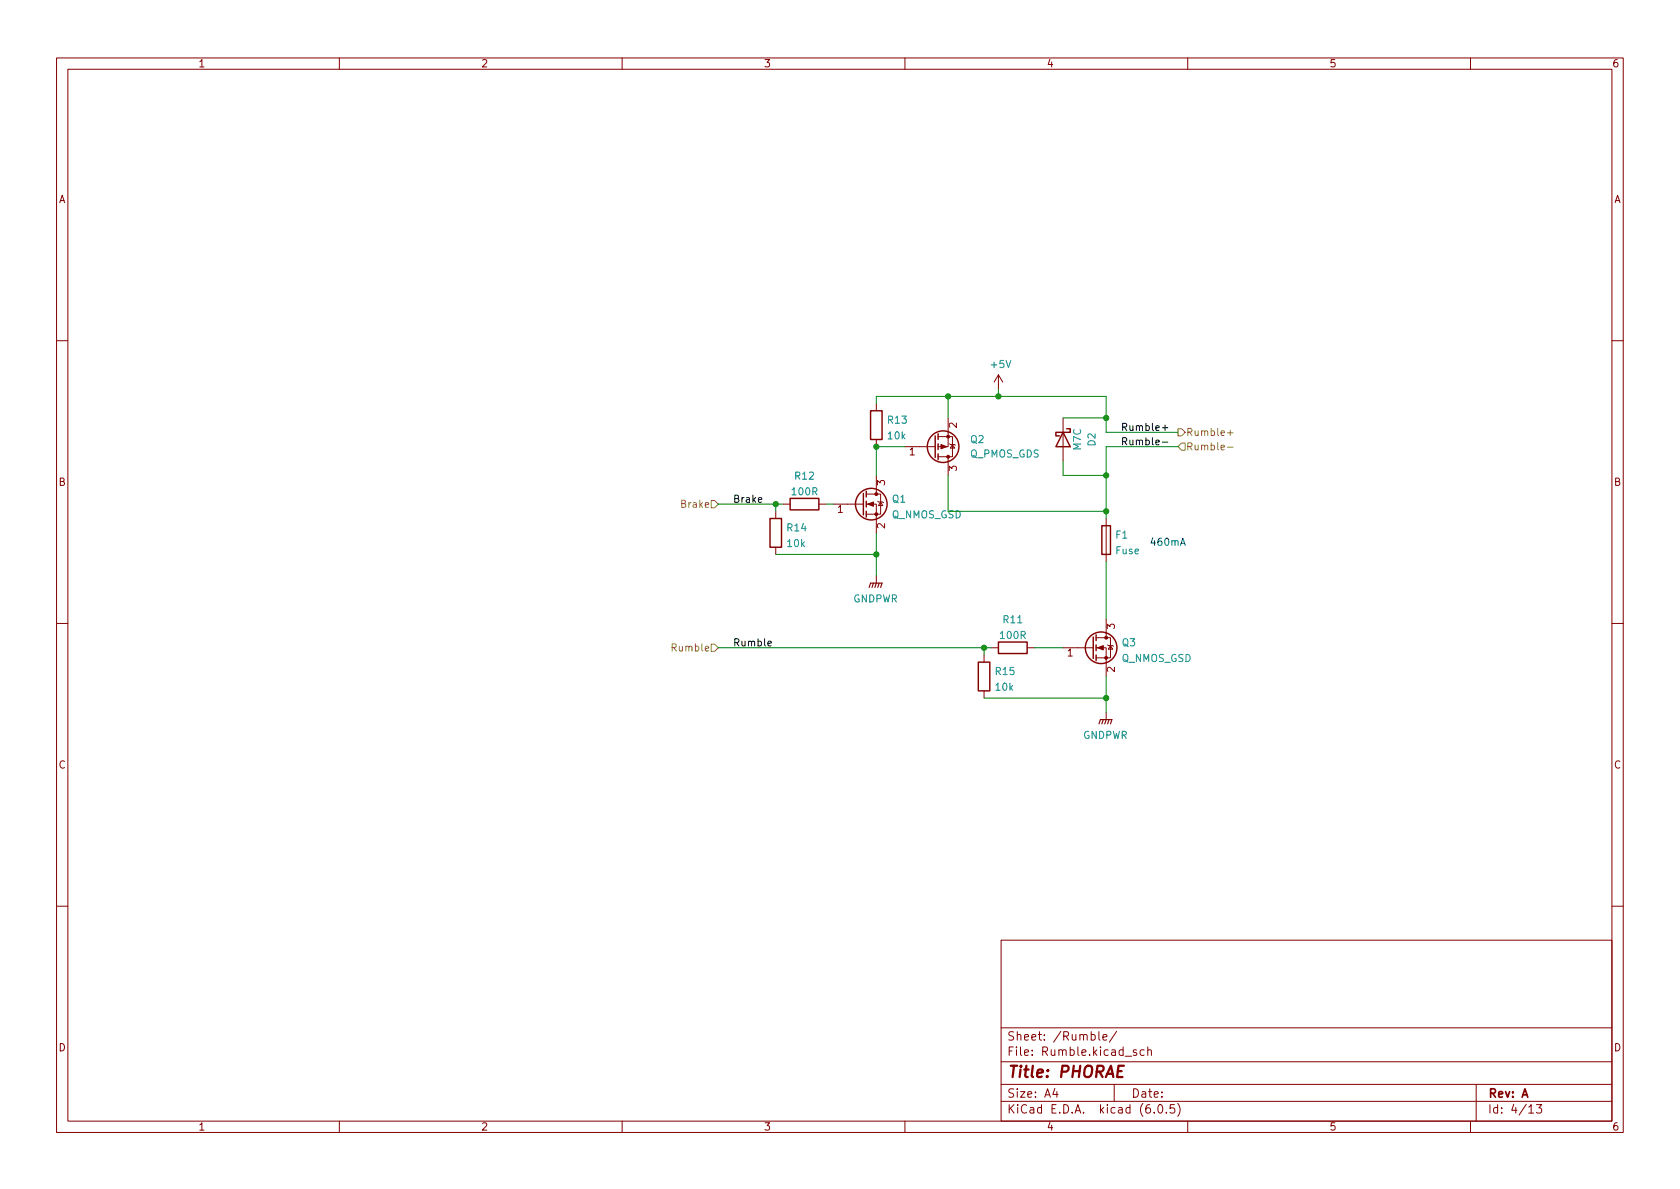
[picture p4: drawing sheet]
<svg xmlns="http://www.w3.org/2000/svg" width="297mm" height="210mm" viewBox="0 0 297 210" stroke-linecap="round" stroke-linejoin="round" font-family="sans-serif">
<g fill="none" stroke="#840000" stroke-width=".18">
<path d="M10 10.2h277v190.1h-277zM12 12.2h273v186.1h-273zM60 10.2v2M110 10.2v2M160 10.2v2M210 10.2v2M260 10.2v2M10 60.2h2M154.9 71.4v1.2M154.9 77.7v1.3M160 79h5.4M165.9 77.2h2.5v3.6h-2.5"/>
<path d="M167.6 73.9v5.1h-1.7M167.9 78.5l.1 .1h.8l.1 .1M168.4 78.6l.4 .6h-.8zM176.5 66.3l-.7 1.3M176.5 66.3v2.5M176.5 66.3l.8 1.3M188 73.9v7.6M285 60.2h2M137.2 90.4v1.3M137.2 96.8v1.2M138.4 89.1h1.3M144.8 89.1h1.2"/>
<path d="M147.3 89.1h5.4M153.2 89.1h1.7v5.1M153.2 87.4h2.5v3.5h-2.5M154.9 84.1v3.3M155.2 88.6l.1 .2h.8l.1 .1M155.7 88.8l.4 .6h-.8zM167.6 80.8v3.3M195.6 91.7v7.6M10 110.2h2M154.9 101.8v1.3M174 115.8v1.3M175.3 114.5h1.2"/>
<path d="M181.6 114.5h1.3M188 114.5h5.3M193.8 114.5h1.8v5.1M193.8 112.8h2.5v3.5h-2.5M195.6 109.5v3.3M195.8 114l.2 .2h.7l.1 .1M196.3 114.2l.4 .6h-.7zM285 110.2h2M174 122.2v1.2M195.6 126v1.2M10 160.2h2M177 166.3h108v32h-108z"/>
<path d="M285 160.2h2M60 198.3v2M110 198.3v2M160 198.3v2M177 194.8h108M177 191.8h108M177 187.8h108M177 181.8h108M186.5 192.5l-.4 1h1M186.9 193v1M194.3 182.4v1.3l.2 .2M195 183.4l.7-.1-.1-.3-.4-.1-.2 .2 .1 .8h.5"/>
<path d="M197 191.8v3M197.4 182.4l-1.3 1.9M200.9 185.7l-.3-.1-.2 .2v.3l.5 .1v.4h-.5M202.3 185.7l-.4-.1-.3 .3v.4l.1 .3h.6M202.9 185.8l.2-.2 .4 .1 .1 .9M202.9 185.1v1.5M204.1 196.7v.1M204.9 195.4l.2-.1a.81 .81 0 0 1 .6 .7 .81 .81 0 0 1-.3 .8h-.2a.81 .81 0 0 1-.6-.6 .81 .81 0 0 1 .3-.8zM206.2 196.7v.1M207.6 195.3h-.7v.7l.2-.1 .5 .1 .1 .2-.1 .5-.2 .1-.5-.1M208.2 195.1a1.72 1.72 0 0 1 0 2.3M210 198.3v2"/>
<path d="M260 198.3v2M261 191.8v6.5M270.3 195.8l.4-.5v1.5M270.3 196.8h.9M271.7 195.3h.9l-.5 .6 .4 .1v.7l-.2 .1h-.4l-.2-.1"/>
</g>
<path d="M198.7 188.5h-.9l-.3 2h1" fill="none" stroke="#840000" stroke-width=".4"/>
<g fill="none" stroke="#840000" stroke-width=".25">
<path d="M153.9 72.6h2.1v5.1h-2.1zM165.4 77.1v3.8M165.9 76.7v1M165.9 78.5v1M188 76.4l1.2 2.6h-2.5zM188.6 75.8h.6v.6h-2.5v.7h.6M136.1 91.7h2.1v5.1h-2.1zM139.7 88.1h5.1v2.1h-5.1zM152.7 87.2v3.9M153.2 86.9v1M153.2 88.6v1.1M153.2 90.4v1"/>
<path d="M165.9 80.3v1M194.8 93h1.5v5h-1.5zM173 117.1h2v5.1h-2zM176.5 113.5h5.1v2.1h-5.1zM193.3 112.6v3.9M193.8 112.3v1M193.8 114v1.1M193.8 115.8v1"/>
<circle cx="166.8" cy="79" r="2.79"/>
<circle cx="154.1" cy="89.1" r="2.79"/>
<circle cx="194.7" cy="114.5" r="2.79"/>
</g>
<path d="M153.7 103.9l.2-.8h2.1l-.3 .8M154.4 103.1l-.2 .8M154.9 103.1l-.2 .8M155.4 103.1l-.2 .8M194.3 128l.3-.8h2l-.3 .8M195.1 127.2l-.3 .8M195.6 127.2l-.3 .8M196.1 127.2l-.3 .8" fill="none" stroke="#840000" stroke-width=".2"/>
<g fill="#840000" stroke="#840000" stroke-width=".18">
<path d="M194.1 114.5l1-.3v.7z"/>
<path d="M153.4 89.1l1-.3v.7z"/>
<path d="M166.4 78.6l1 .4-1 .4z"/>
<circle cx="195.6" cy="116.3" r=".25"/>
<circle cx="195.6" cy="112.8" r=".25"/>
<circle cx="154.9" cy="90.9" r=".25"/>
<circle cx="154.9" cy="87.4" r=".25"/>
<circle cx="167.6" cy="77.2" r=".25"/>
<circle cx="167.6" cy="80.8" r=".25"/>
</g>
<path d="M208.3 75.8h.6l.6 .6-.6 .7h-.6zM208.9 78.4h.6v1.2h-.6l-.6-.6zM217 79.1h1M217 76.5h1M217.5 76.1v.9M125.7 88.5h.7l.6 .6-.6 .7h-.7zM125.7 113.9h.7l.6 .6-.6 .7h-.7z" fill="none" stroke="#848400" stroke-width=".18"/>
<path d="M205.5 75.6h1M205.5 78.2h1M206 75.2v.9M135.8 113.8l.6-.1-.1-.3h-.3l-.2 .2v.6h.5" fill="none" stroke="#000" stroke-width=".18"/>
<path d="M208.7 96.4l.4-1.2 .5 1.2M208.8 96.1h.6" fill="none" stroke="#0000c2" stroke-width=".18"/>
<g fill="none" stroke="#008400" stroke-width=".18">
<path d="M154.9 71.4v-1.3h40.7v6.3h12.7M160 79h-5.1v5.1M167.6 70.1v3.8M176.5 68.8v1.3M188 73.9h7.6M208.3 79h-12.7v12.7M127 89.1h11.4M137.2 89.1v1.3M137.2 98h17.7M146 89.1h1.3M154.9 94.2v7.6M167.6 84.1v6.3h28"/>
<path d="M188 81.5v2.6h7.6M195.6 99.3v10.2M127 114.5h48.3M174 114.5v1.3M182.9 114.5h5.1M195.6 119.6v6.4M174 123.4h21.6"/>
</g>
<g fill="#008400" stroke="#008400" stroke-width=".18">
<circle cx="195.6" cy="73.9" r=".46"/>
<circle cx="195.6" cy="123.4" r=".46"/>
<circle cx="174" cy="114.5" r=".46"/>
<circle cx="195.6" cy="84.1" r=".46"/>
<circle cx="195.6" cy="90.4" r=".46"/>
<circle cx="154.9" cy="79" r=".46"/>
<circle cx="154.9" cy="98" r=".46"/>
<circle cx="176.5" cy="70.1" r=".46"/>
<circle cx="167.6" cy="70.1" r=".46"/>
<circle cx="137.2" cy="89.1" r=".46"/>
</g>
<text font-size="2.8" fill="#840000" x="178" y="190.6">Title: PHORAE</text>
<g font-size="2.1" fill="#840000">
<text x="178" y="184">Sheet: /Rumble/</text>
<text x="178" y="186.7">File: Rumble.kicad_sch</text>
<text x="178" y="196.9">KiCad E.D.A. kicad (6.0.5)</text>
<text x="178" y="194.1">Size: A4</text>
<text x="200" y="194.1">Date:</text>
<text x="263" y="194.1">Rev: A</text>
<text x="263" y="196.9">Id: 4/13</text>
</g>
<g font-size="1.8" fill="#840000">
<text x="35" y="11.9">1</text>
<text x="85" y="11.9">2</text>
<text x="135" y="11.9">3</text>
<text x="185" y="11.9">4</text>
<text x="235" y="11.9">5</text>
<text x="285" y="11.9">6</text>
<text x="10.3" y="35.9">A</text>
<text x="285.3" y="35.9">A</text>
<text x="169.2" y="75.7" transform="rotate(-90 169.2 75.7)">2</text>
<text x="160.8" y="80.5">1</text>
<text x="169.2" y="83.3" transform="rotate(-90 169.2 83.3)">3</text>
<text x="10.3" y="85.9">B</text>
<text x="156.5" y="85.8" transform="rotate(-90 156.5 85.8)">3</text>
<text x="285.3" y="85.9">B</text>
<text x="148.1" y="90.7">1</text>
<text x="156.5" y="93.5" transform="rotate(-90 156.5 93.5)">2</text>
<text x="197.1" y="111.2" transform="rotate(-90 197.1 111.2)">3</text>
<text x="188.7" y="116.1">1</text>
<text x="197.1" y="118.9" transform="rotate(-90 197.1 118.9)">2</text>
<text x="10.3" y="135.9">C</text>
<text x="285.3" y="135.9">C</text>
<text x="10.3" y="185.9">D</text>
<text x="285.3" y="185.9">D</text>
<text x="35" y="199.9">1</text>
<text x="85" y="199.9">2</text>
<text x="135" y="199.9">3</text>
<text x="185" y="199.9">4</text>
<text x="235" y="199.9">5</text>
<text x="285" y="199.9">6</text>
</g>
<g font-size="1.8" fill="#008484">
<text x="175.3" y="65.1">+5V</text>
<text x="157" y="74.9">R13</text>
<text x="157" y="77.7">10k</text>
<text x="171.5" y="80.9">Q_PMOS_GDS</text>
<text x="171.6" y="78.4">Q2</text>
<text x="191.1" y="79.6" transform="rotate(-90 191.1 79.6)">M7C</text>
<text x="193.7" y="78.8" transform="rotate(-90 193.7 78.8)">D2</text>
<text x="140.1" y="87.6">100R</text>
<text x="140.6" y="84.8">R12</text>
<text x="157.8" y="88.9">Q1</text>
<text x="139.2" y="94">R14</text>
<text x="157.6" y="91.6">Q_NMOS_GSD</text>
<text x="197.3" y="95.2">F1</text>
<text x="139.3" y="96.7">10k</text>
<text x="197.3" y="98">Fuse</text>
<text x="150.8" y="106.5">GNDPWR</text>
<text x="177" y="113">100R</text>
<text x="177.4" y="110.2">R11</text>
<text x="176.1" y="119.4">R15</text>
<text x="198.3" y="117">Q_NMOS_GSD</text>
<text x="198.4" y="114.3">Q3</text>
<text x="176.1" y="122.1">10k</text>
<text x="191.4" y="130.7">GNDPWR</text>
</g>
<g font-size="1.8">
<text x="198.1" y="76.2">Rumble+</text>
<text x="198.1" y="78.7">Rumble-</text>
<text x="129.5" y="88.9">Brake</text>
<text x="129.5" y="114.3">Rumble</text>
</g>
<g font-size="1.8" fill="#848400">
<text x="209.7" y="77.1">Rumble+</text>
<text x="209.7" y="79.6">Rumble-</text>
<text x="120.7" y="89.8">Brake</text>
<text x="119.1" y="115.2">Rumble</text>
</g>
<text font-size="1.8" fill="#0000c2" x="203.2" y="96.5">460mA</text>
</svg>
